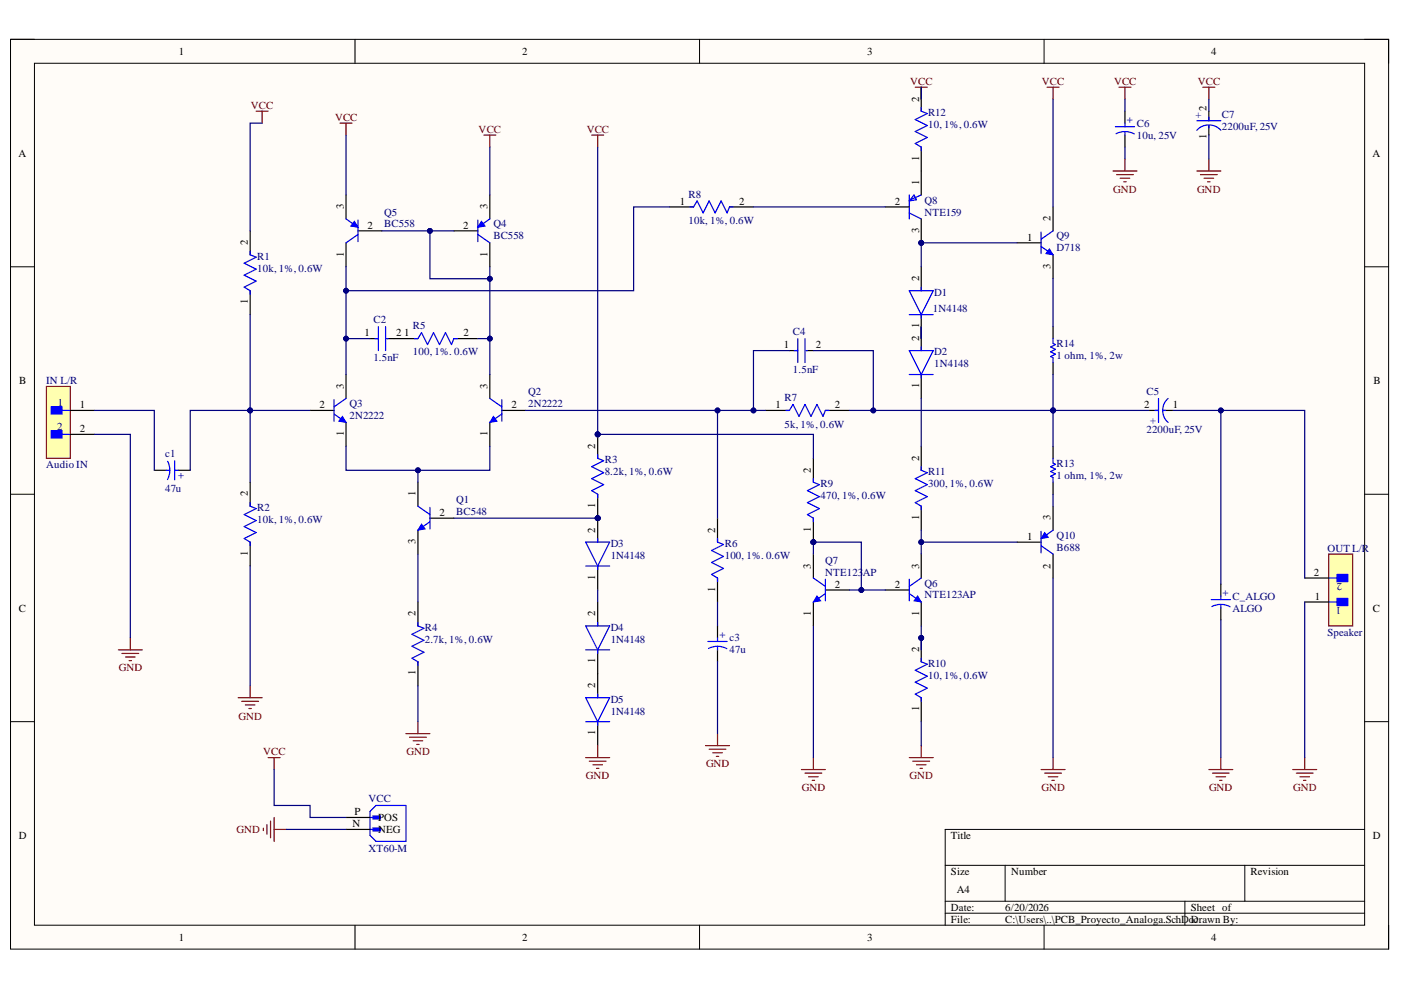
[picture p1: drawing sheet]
# Altium schematic sheet PCB_Proyecto_Analoga.SchDoc
size A4; SheetNumber: 1; SheetTotal: 1

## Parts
c1  47u  [WCAP-ATG5_D5H11]
C2  1.5nF  [FP-K105Z20Y5VF5TL2-MFG]
c3  47u  [WCAP-ATG5_D5H11]
C4  1.5nF  [FP-K105Z20Y5VF5TL2-MFG]
C5  2200uF, 25V  [FP-RAD-TH-D_12_5_0_5-L_35-MFG]
C6  10u, 25V  [WCAP-ATG5_D5H11]
C7  2200uF, 25V  [FP-RAD-TH-D_12_5_0_5-L_35-MFG]
C_ALGO  ALGO  [WCAP-ATG5_D5H11]
D1  1N4148  [FP-DO-35-MFG]
D2  1N4148  [FP-DO-35-MFG]
D3  1N4148  [FP-DO-35-MFG]
D4  1N4148  [FP-DO-35-MFG]
D5  1N4148  [FP-DO-35-MFG]
IN_L/R  Audio IN  [FP-22-28-8020-MFG]
OUT_L/R  Speaker  [FP-22-28-8020-MFG]
Q1  BC548  [ONSC-TO-92-3-29-11_AM_BL]
Q2  2N2222  [FAIR-TO-92-3]
Q3  2N2222  [FAIR-TO-92-3]
Q4  BC558  [ONSC-TO-92-3-29-11_AM_BL]
Q5  BC558  [ONSC-TO-92-3-29-11_AM_BL]
Q6  NTE123AP  [FAIR-TO-92-3]
Q7  NTE123AP  [FAIR-TO-92-3]
Q8  NTE159  [FP-135AR-MFG]
Q9  D718  [ONSC-TO-3P-3LD-3-340AB-01]
Q10  B688  [ONSC-TO-3P-3LD-3-340AB-01]
R1  10k, 1%, 0.6W  [FP-MF0207-MFG]
R2  10k, 1%, 0.6W  [FP-MF0207-MFG]
R3  8.2k, 1%, 0.6W  [FP-MRS25-MFG]
R4  2.7k, 1%, 0.6W  [FP-MF0207-MFG]
R5  100, 1%. 0.6W  [FP-MRS25-MFG]
R6  100, 1%. 0.6W  [FP-MRS25-MFG]
R7  5k, 1%, 0.6W  [FP-MF0207-MFG]
R8  10k, 1%, 0.6W  [FP-MF0207-MFG]
R9  470, 1%, 0.6W  [FP-MRS25-MFG]
R10  10, 1%, 0.6W  [FP-MRS25-MFG]
R11  300, 1%, 0.6W  [FP-MF0207-MFG]
R12  10, 1%, 0.6W  [FP-MRS25-MFG]
R13  1 ohm, 1%, 2w  [RESA86-1060X240]
R14  1 ohm, 1%, 2w  [RESA86-1060X240]
VCC  XT60-M  [AMASS_XT60-M]

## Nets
GND: c3.2(N) C6.2(N) C7.1(C) C_ALGO.2(N) D5.1(C) IN_L/R.2 OUT_L/R.1 Q7.1(E) Q10.2(C) R2.1 R4.1 R10.1 VCC.N(NEG)
VCC: C6.1(P) C7.2(A) Q4.3(E) Q5.3(E) Q9.2(C) R1.2 R3.2 R9.2 R12.2 VCC.P(POS)
Netc1_1: c1.1(P) Q3.2(B) R1.1 R2.2
Netc1_2: c1.2(N) IN_L/R.1
NetC2_1: C2.1 Q3.3(C) Q5.1(C) R8.1
NetC2_2: C2.2 R5.1
Netc3_1: c3.1(P) R6.1
NetC4_1: C4.1 Q2.2(B) R6.2 R7.1
NetC4_2: C4.2 C5.2(A) R7.2 R13.2 R14.1
NetC5_1: C5.1(C) C_ALGO.1(P) OUT_L/R.2
NetD1_1: D1.1(C) D2.2(A)
NetD1_2: D1.2(A) Q8.3(C) Q9.1(B)
NetD2_1: D2.1(C) R11.2
NetD3_1: D3.1(C) D4.2(A)
NetD3_2: D3.2(A) Q1.2(B) R3.1
NetD4_1: D4.1(C) D5.2(A)
NetQ1_1: Q1.1(C) Q2.1(E) Q3.1(E)
NetQ1_3: Q1.3(E) R4.2
NetQ2_3: Q2.3(C) Q4.1(C) Q4.2(B) Q5.2(B) R5.2
NetQ6_1: Q6.1(E) R10.2
NetQ6_2: Q6.2(B) Q7.2(B) Q7.3(C) R9.1
NetQ6_3: Q6.3(C) Q10.1(B) R11.1
NetQ8_1: Q8.1(E) R12.1
NetQ8_2: Q8.2(B) R8.2
NetQ9_3: Q9.3(E) R14.2
NetQ10_3: Q10.3(E) R13.1

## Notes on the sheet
- Labels drawn without touching a wire or pin: VCC
